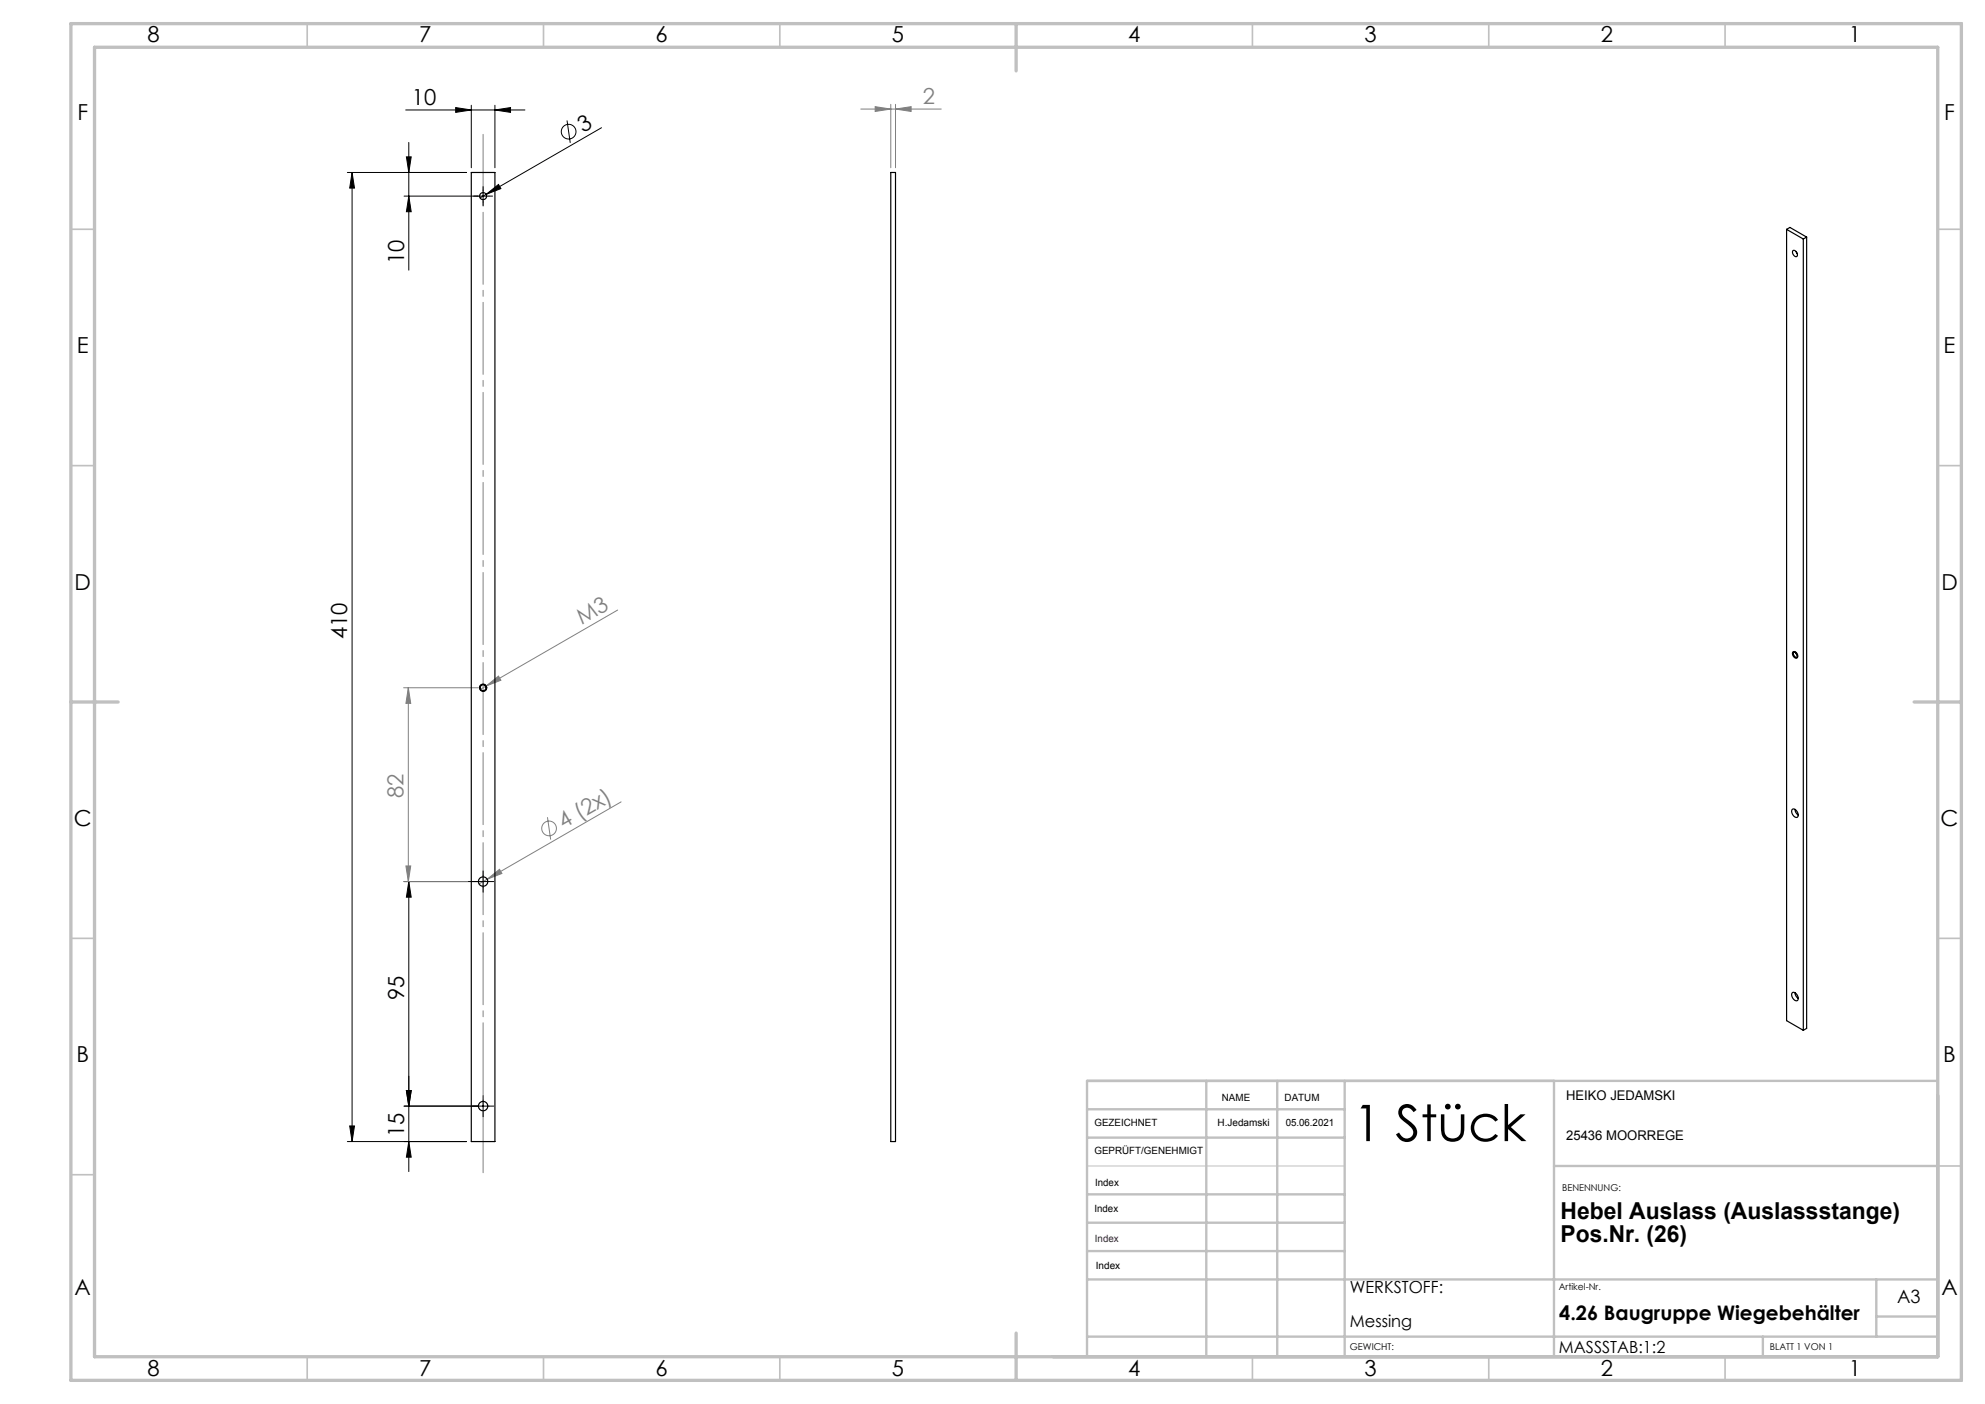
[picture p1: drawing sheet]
<svg xmlns="http://www.w3.org/2000/svg" width="420mm" height="297mm" viewBox="0 0 420 297" stroke-linecap="round" stroke-linejoin="round" font-family="sans-serif">
<g fill="none" stroke="#000" stroke-width=".21">
<path d="M73.5 36.5h25.2M74.5 36.5l.5 3.3h-1zM74.5 36.5v205M85.8 23.3h25.3M86 33.2h1l-.5 3.3zM86.5 30.1v27M96.4 22.8l3.3 .5-3.3 .5zM99.7 22.3v13.2M104.7 23.3l3.3-.5v1zM104.7 22.3v13.2M120 25.5l.7 4.7M127.3 27l-24.4 14.1"/>
<path d="M85.5 41.5h18M86.5 41.5l.5 3.3h-1zM102.2 40.2v2.5M102.9 41.1l2.6-2.1 .5 .9zM102.9 41.1l-1.3 .8M379.4 137.9a.76 .76 0 0 1 .9 .4 .76 .76 0 0 1-.2 .9 .97 .97 0 0 1-.7-1.3zM101.5 145.7a.75 .75 0 0 1 .7-1 .75 .75 0 0 1 .8 .9 .75 .75 0 0 1-1 .6M85.5 186.5h18M86.5 186.5v61.3M86.5 186.5l.5 3.3h-1zM102.2 185.2v2.5M74 238.2h1l-.5 3.3z"/>
<path d="M85.5 234h18M86 230.7h1l-.5 3.3zM102.2 232.7v2.5M73.5 241.5h25.2M86.5 241.5l.5 3.3h-1z"/>
<circle cx="120.3" cy="27.9" r="1.56"/>
</g>
<g fill="none" stroke="#808080" stroke-width=".21">
<path d="M182.1 23.1h17.1M185.2 22.6l3.3 .5-3.3 .5zM188.5 22.1v13.4M189.5 23.1l3.3-.5v1zM189.5 22.1v13.4M130.7 129l-29.1 16.9M85.4 145.5h15.8M86.4 145.5v41M86.4 145.5l.5 3.3h-1zM102.9 145.1l2.6-2.1 .5 .9zM115.8 172.9l.7 4.7M131.4 169.6l-28.3 16.4"/>
<path d="M85.4 186.5h13.6M85.9 183.2h1l-.5 3.3zM103.1 186l2.6-2.1 .5 .9zM103.1 186l-1.7 1"/>
<circle cx="116.2" cy="175.2" r="1.56"/>
</g>
<path d="M102.2 248.1v-219.7" fill="none" stroke="#808080" stroke-width=".21" stroke-dasharray="15.2 1.3 1.3 1.3" stroke-dashoffset="2.6"/>
<path d="M230 246.7h54.5" fill="none" stroke="#c0c0c0" stroke-width=".21"/>
<g fill="none" stroke="#c0c0c0" stroke-width=".35">
<path d="M65 5v5M115 5v5M165 5v5M265 5v5M315 5v5M365 5v5M15 48.5h5M410 48.5h5M15 98.5h5M410 98.5h5M15 198.5h5M410 198.5h5"/>
<path d="M15 248.5h5M410 246.7h5M65 287v5M115 287v5M165 287v5M265 287v5M315 287v5M365 287v5"/>
</g>
<g fill="none" stroke="#c0c0c0" stroke-width=".5">
<path d="M230 234.7h54.5M255.2 228.7v58.3M270.2 228.7v58.3M284.5 228.7v58.3M328.8 228.7v58.3M410 228.6l-180 .1v58.3M230 252.7h54.5M230 240.7h54.5M230 258.7h54.5M328.8 246.7h81.2M230 264.7h54.5M230 270.7h180"/>
<path d="M397 270.7v12.1M397 278.5h13M230 282.8h180M373 282.8v4.2"/>
</g>
<path d="M15 5h400v287h-400zM20 10h390v277h-390zM215 5v10M15 148.5h10M405 148.5h10M215 282v10" fill="none" stroke="#c0c0c0" stroke-width=".7"/>
<path d="M101 41.5h-.8M102.2 40.2v-.7M102.2 42.7v.8M103.5 41.5h.7M101 186.5h-1M102.2 185.2v-1M102.2 187.7v1M103.5 186.5h1M101 234h-1M102.2 232.7v-1M102.2 235.2v1M103.5 234h1" fill="none" stroke="#000" stroke-width=".21" stroke-dasharray="15.2 1.3 1.3 1.3"/>
<g fill="#000">
<path d="M102.9 41.1l2.6-2.1 .5 .9z"/>
<path d="M104.7 23.3l3.3-.5v1zM96.4 22.8l3.3 .5-3.3 .5z"/>
<path d="M86 230.7h1l-.5 3.3zM86.5 241.5l.5 3.3h-1z"/>
<path d="M74 238.2h1l-.5 3.3zM74.5 36.5l.5 3.3h-1zM86.5 41.5l.5 3.3h-1zM86 33.2h1l-.5 3.3zM86 230.7h1l-.5 3.3zM86.5 186.5l.5 3.3h-1z"/>
</g>
<g fill="#808080">
<path d="M102.9 145.1l2.6-2.1 .5 .9z"/>
<path d="M103.1 186l2.6-2.1 .5 .9z"/>
<path d="M189.5 23.1l3.3-.5v1zM185.2 22.6l3.3 .5-3.3 .5z"/>
<path d="M85.9 183.2h1l-.5 3.3zM86.4 145.5l.5 3.3h-1z"/>
</g>
<g fill="none" stroke="#000" stroke-width=".25">
<path d="M99.7 36.5h5v205h-5zM188.5 36.5h1v205h-1zM378 48.5l3.6 2.1M378 48.5l.7-.4 3.6 2.1M378 48.5v167.4l3.6 2.1M379.4 53a.87 .87 0 0 1 .8 1.3 .87 .87 0 0 1-.8-1.3zM380 53.2l.3 .4M381.6 50.6v167.4M382.3 50.2l-.7 .4M382.3 50.2v167.3l-.7 .5M379.4 137.9a.88 .88 0 0 1 .8 1.3 .88 .88 0 0 1-.8-1.3zM379.8 138l-.1-.1a.58 .58 0 0 0-.1 .8 .58 .58 0 0 0 .7 .2v-.1"/>
<path d="M380 138.1l.3 .5M379.3 171.2a1.15 1.15 0 0 1 1 1.7 1.15 1.15 0 0 1-1-1.7zM379.8 171.2a1.56 1.56 0 0 0 .7 1.2M379.3 209.9a1.15 1.15 0 0 1 1 1.8 1.15 1.15 0 0 1-1-1.8zM379.8 210a1.56 1.56 0 0 0 .7 1.2"/>
<circle cx="102.2" cy="41.5" r=".75"/>
<circle cx="102.2" cy="145.5" r=".63"/>
<circle cx="102.2" cy="145.5" r=".76"/>
<circle cx="102.2" cy="186.5" r="1"/>
<circle cx="102.2" cy="234" r="1"/>
</g>
<text font-size="10.7" x="286.4" y="241.4">1 Stück</text>
<g font-size="4.9">
<text x="330.2" y="257.9">Hebel Auslass (Auslassstange)</text>
<text x="330.2" y="262.8">Pos.Nr. (26)</text>
</g>
<g font-size="4.7">
<text x="31.2" y="9">8</text>
<text x="88.7" y="9">7</text>
<text x="138.7" y="9">6</text>
<text x="188.7" y="9">5</text>
<text x="238.7" y="9">4</text>
<text x="288.7" y="9">3</text>
<text x="338.7" y="9">2</text>
<text x="391.2" y="9">1</text>
<text x="87.1" y="22.3">10</text>
<text x="16.4" y="25.5">F</text>
<text x="123.4" y="28.1" transform="rotate(-30 123.4 28.1)">3</text>
<text x="411.4" y="25.5">F</text>
<text x="85.5" y="55.9" transform="rotate(-90 85.5 55.9)">10</text>
<text x="16.3" y="74.7">E</text>
<text x="411.2" y="74.7">E</text>
<text x="15.8" y="124.8">D</text>
<text x="410.8" y="124.8">D</text>
<text x="73.5" y="135.2" transform="rotate(-90 73.5 135.2)">410</text>
<text x="15.6" y="174.8">C</text>
<text x="410.6" y="174.8">C</text>
<text x="85.5" y="211.5" transform="rotate(-90 85.5 211.5)">95</text>
<text x="16.2" y="224.7">B</text>
<text x="411.2" y="224.7">B</text>
<text x="85.5" y="240.6" transform="rotate(-90 85.5 240.6)">15</text>
<text x="15.8" y="274">A</text>
<text x="410.8" y="274">A</text>
<text x="31.2" y="291">8</text>
<text x="88.7" y="291">7</text>
<text x="138.7" y="291">6</text>
<text x="188.7" y="291">5</text>
<text x="238.7" y="291">4</text>
<text x="288.7" y="291">3</text>
<text x="338.7" y="291">2</text>
<text x="391.2" y="291">1</text>
</g>
<g font-size="4.7" fill="#808080">
<text x="195.3" y="22.1">2</text>
<text x="123.1" y="132.3" transform="rotate(-30 123.1 132.3)">M3</text>
<text x="85.4" y="168.8" transform="rotate(-90 85.4 168.8)">82</text>
<text x="119.3" y="175.4" transform="rotate(-30 119.3 175.4)">4 (2x)</text>
</g>
<text font-size="4.2" x="329.9" y="279.2">4.26 Baugruppe Wiegebehälter</text>
<text font-size="3.9" x="401.4" y="275.6">A3</text>
<g font-size="3.5">
<text x="285.6" y="273.6">WERKSTOFF:</text>
<text x="285.6" y="280.6">Messing</text>
<text x="329.9" y="286.3">MASSSTAB:1:2</text>
</g>
<g font-size="2.8">
<text x="331.4" y="232.7">HEIKO JEDAMSKI</text>
<text x="331.4" y="241.1">25436 MOORREGE</text>
</g>
<g font-size="2.1">
<text x="258.5" y="232.8">NAME</text>
<text x="271.8" y="232.9">DATUM</text>
<text x="231.6" y="238.2">GEZEICHNET</text>
<text x="257.6" y="238.2">H.Jedamski</text>
<text x="272" y="238.2">05.06.2021</text>
<text x="231.6" y="244.2">GEPRÜFT/GENEHMIGT</text>
<text x="231.7" y="250.8">Index</text>
<text x="231.6" y="256.4">Index</text>
<text x="231.9" y="268.5">Index</text>
</g>
<text font-size="2.1" fill="#400040" x="231.7" y="262.7">Index</text>
<g font-size="2">
<text x="330.5" y="251.9">BENENNUNG:</text>
<text x="329.8" y="272.9">Artikel-Nr.</text>
<text x="285.6" y="285.5">GEWICHT:</text>
<text x="374.5" y="285.6">BLATT 1 VON 1</text>
</g>
</svg>
